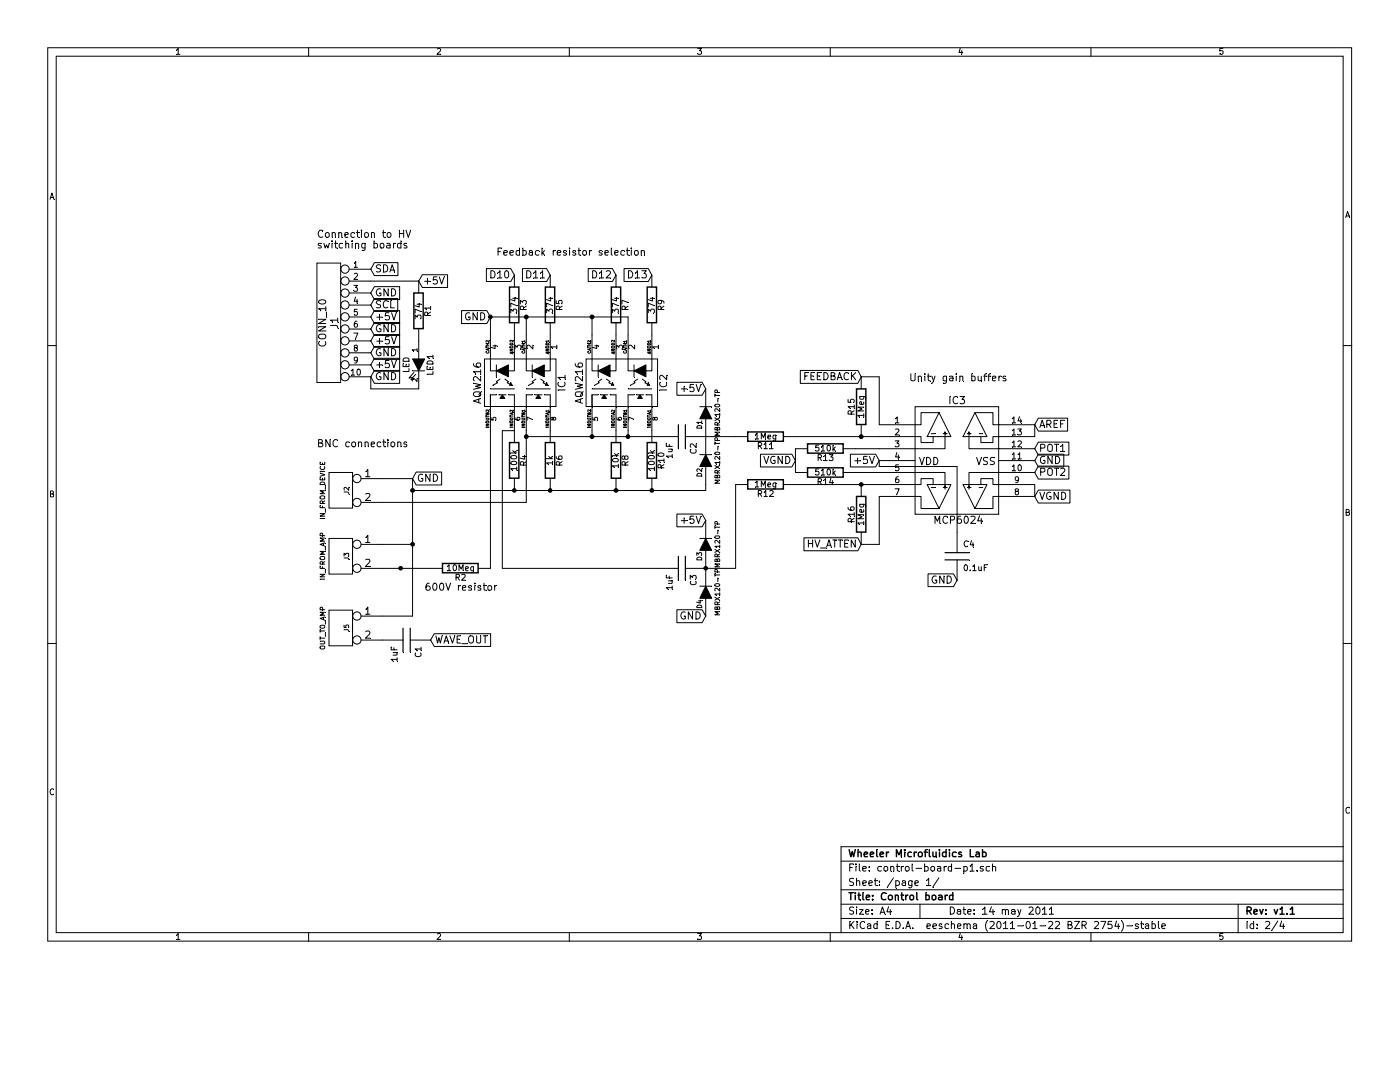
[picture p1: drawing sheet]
EESchema Schematic File Version 2  date 5/13/2011 9:02:28 PM
LIBS:power
LIBS:device
LIBS:transistors
LIBS:conn
LIBS:linear
LIBS:regul
LIBS:74xx
LIBS:cmos4000
LIBS:adc-dac
LIBS:memory
LIBS:xilinx
LIBS:special
LIBS:microcontrollers
LIBS:dsp
LIBS:microchip
LIBS:analog_switches
LIBS:motorola
LIBS:texas
LIBS:intel
LIBS:audio
LIBS:interface
LIBS:digital-audio
LIBS:philips
LIBS:display
LIBS:cypress
LIBS:siliconi
LIBS:opto
LIBS:atmel
LIBS:contrib
LIBS:valves
LIBS:wheelerlab
LIBS:control-board-cache
EELAYER 25  0
EELAYER END
$Descr A4 11700 8267
encoding utf-8
Sheet 2 4
Title "Control board"
Date "14 may 2011"
Rev "v1.1"
Comp "Wheeler Microfluidics Lab"
Comment1 ""
Comment2 ""
Comment3 ""
Comment4 ""
$EndDescr
Wire Wire Line
	3450 5150 3450 4000
Wire Wire Line
	8000 4450 8000 3900
Wire Wire Line
	8000 3900 7350 3900
Wire Wire Line
	7350 3900 7350 3850
Wire Wire Line
	3100 2350 3500 2350
Wire Wire Line
	3100 3150 3100 3250
Wire Wire Line
	6150 3650 5900 3650
Wire Wire Line
	3200 4200 4400 4200
Wire Wire Line
	5500 4750 4200 4750
Wire Wire Line
	4200 4750 4200 3600
Wire Wire Line
	4400 4200 4400 3600
Wire Wire Line
	4200 3600 4300 3600
Wire Wire Line
	4400 3650 5500 3650
Wire Wire Line
	7350 3550 7350 3150
Wire Wire Line
	7350 3150 7200 3150
Wire Wire Line
	6650 3750 6650 3950
Wire Wire Line
	5250 2650 4100 2650
Wire Wire Line
	8650 4050 8650 4150
Connection ~ 4100 2650
Connection ~ 4300 4100
Connection ~ 3450 4550
Wire Wire Line
	3200 4550 3450 4550
Connection ~ 4400 2650
Wire Wire Line
	4400 2650 4400 2800
Wire Wire Line
	5250 2650 5250 2800
Wire Wire Line
	4100 2650 4100 2800
Connection ~ 4950 3650
Wire Wire Line
	4950 3650 4950 3600
Connection ~ 4600 4100
Connection ~ 5150 4100
Wire Wire Line
	5250 3650 5250 3600
Connection ~ 4400 3650
Connection ~ 5250 3650
Connection ~ 7200 3650
Wire Wire Line
	6650 3650 7350 3650
Wire Wire Line
	4950 2650 4950 2800
Connection ~ 4950 2650
Wire Wire Line
	3450 5150 3200 5150
Wire Wire Line
	3450 4000 3200 4000
Wire Wire Line
	7150 3750 7350 3750
Wire Wire Line
	5900 4050 5900 4100
Connection ~ 5450 4100
Wire Wire Line
	7150 3950 7350 3950
Wire Wire Line
	7200 4550 7350 4550
Wire Wire Line
	7350 4550 7350 4150
Connection ~ 5900 4750
Wire Wire Line
	6650 4050 7350 4050
Connection ~ 7200 4050
Wire Wire Line
	5900 4750 6150 4750
Wire Wire Line
	4100 3600 4100 4750
Wire Wire Line
	8650 3550 8650 3650
Wire Wire Line
	6150 4750 6150 4050
Wire Wire Line
	3100 3250 3500 3250
Wire Wire Line
	3600 4750 3200 4750
Wire Wire Line
	5900 4100 3450 4100
Connection ~ 3450 4100
Connection ~ 3350 4750
Text GLabel 3600 5350 2    60   Input ~ 0
WAVE_OUT
Text Notes 2650 3750 0    60   ~ 0
BNC connections
Text GLabel 8650 3950 2    60   Input ~ 0
POT2
Text GLabel 8650 3750 2    60   Input ~ 0
POT1
Text Notes 3550 4950 0    60   ~ 0
600V resistor
Text GLabel 5450 2300 0    60   Input ~ 0
D13
Text GLabel 5150 2300 0    60   Input ~ 0
D12
Text GLabel 4600 2300 0    60   Input ~ 0
D11
Text GLabel 4300 2300 0    60   Input ~ 0
D10
Text GLabel 6650 3850 0    60   Input ~ 0
VGND
Text GLabel 7350 3850 0    60   Input ~ 0
+5V
Text GLabel 4100 2650 0    60   Input ~ 0
GND
Text GLabel 3100 3150 2    60   Input ~ 0
GND
Text GLabel 3100 2950 2    60   Input ~ 0
GND
Text GLabel 3100 2750 2    60   Input ~ 0
GND
Text GLabel 3100 3050 2    60   Input ~ 0
+5V
Text GLabel 3100 2850 2    60   Input ~ 0
+5V
Text GLabel 3100 2650 2    60   Input ~ 0
+5V
Text GLabel 8650 3850 2    60   Input ~ 0
GND
Text GLabel 8650 4150 2    60   Input ~ 0
VGND
Text GLabel 8650 3550 2    60   Input ~ 0
AREF
Text GLabel 8000 4850 0    60   Input ~ 0
GND
Text GLabel 7200 4550 0    60   Input ~ 0
HV_ATTEN
Text GLabel 7200 3150 0    60   Input ~ 0
FEEDBACK
Text GLabel 5900 5150 0    60   Input ~ 0
GND
Text GLabel 5900 4350 0    60   Input ~ 0
+5V
Text GLabel 5900 3250 0    60   Input ~ 0
+5V
Text GLabel 3450 4000 2    60   Input ~ 0
GND
Text GLabel 3100 2550 2    60   Input ~ 0
SCL
Text GLabel 3100 2450 2    60   Input ~ 0
GND
Text GLabel 3500 2350 2    60   Input ~ 0
+5V
Text GLabel 3100 2250 2    60   Input ~ 0
SDA
Text Notes 4150 2150 0    60   ~ 0
Feedback resistor selection
$Comp
L R R16
U 1 1
P 7200 4300
F 0 "R16" V 7280 4300 50  0000 C CNN
F 1 "1Meg" V 7200 4300 50  0000 C CNN
	1    7200 4300
	-1   0    0    1   
$EndComp
$Comp
L R R12
U 1 1
P 6400 4050
F 0 "R12" V 6480 4050 50  0000 C CNN
F 1 "1Meg" V 6400 4050 50  0000 C CNN
	1    6400 4050
	0    1    1    0   
$EndComp
$Comp
L R R14
U 1 1
P 6900 3950
F 0 "R14" V 6980 3950 50  0000 C CNN
F 1 "510k" V 6900 3950 50  0000 C CNN
	1    6900 3950
	0    1    1    0   
$EndComp
$Comp
L DIODE D3
U 1 1
P 5900 4550
F 0 "D3" H 5800 4600 40  0000 C CNN
F 1 "MBRX120-TP" H 5900 4450 40  0000 C CNN
	1    5900 4550
	0    -1   -1   0   
$EndComp
$Comp
L DIODE D4
U 1 1
P 5900 4950
F 0 "D4" H 5800 5000 40  0000 C CNN
F 1 "MBRX120-TP" H 5900 4850 40  0000 C CNN
	1    5900 4950
	0    -1   -1   0   
$EndComp
$Comp
L R R4
U 1 1
P 4300 3850
F 0 "R4" V 4380 3850 50  0000 C CNN
F 1 "100k" V 4300 3850 50  0000 C CNN
	1    4300 3850
	1    0    0    -1  
$EndComp
$Comp
L MCP6024 IC3
U 1 1
P 8000 3850
F 0 "IC3" H 8000 4350 60  0000 C CNN
F 1 "MCP6024" H 8010 3350 60  0000 C CNN
	1    8000 3850
	1    0    0    -1  
$EndComp
Text Notes 7600 3200 0    60   ~ 0
Unity gain buffers
Text Notes 2650 2000 0    60   ~ 0
Connection to HV\nswitching boards
$Comp
L R R5
U 1 1
P 4600 2550
F 0 "R5" V 4680 2550 50  0000 C CNN
F 1 "374" V 4600 2550 50  0000 C CNN
	1    4600 2550
	1    0    0    -1  
$EndComp
$Comp
L R R7
U 1 1
P 5150 2550
F 0 "R7" V 5230 2550 50  0000 C CNN
F 1 "374" V 5150 2550 50  0000 C CNN
	1    5150 2550
	1    0    0    -1  
$EndComp
$Comp
L R R9
U 1 1
P 5450 2550
F 0 "R9" V 5530 2550 50  0000 C CNN
F 1 "374" V 5450 2550 50  0000 C CNN
	1    5450 2550
	1    0    0    -1  
$EndComp
$Comp
L R R3
U 1 1
P 4300 2550
F 0 "R3" V 4380 2550 50  0000 C CNN
F 1 "374" V 4300 2550 50  0000 C CNN
	1    4300 2550
	1    0    0    -1  
$EndComp
$Comp
L C C4
U 1 1
P 8000 4650
F 0 "C4" H 8050 4750 50  0000 L CNN
F 1 "0.1uF" H 8050 4550 50  0000 L CNN
	1    8000 4650
	1    0    0    -1  
$EndComp
$Comp
L DIODE D2
U 1 1
P 5900 3850
F 0 "D2" H 5800 3900 40  0000 C CNN
F 1 "MBRX120-TP" H 5900 3750 40  0000 C CNN
	1    5900 3850
	0    -1   -1   0   
$EndComp
$Comp
L DIODE D1
U 1 1
P 5900 3450
F 0 "D1" H 5800 3500 40  0000 C CNN
F 1 "MBRX120-TP" H 5900 3350 40  0000 C CNN
	1    5900 3450
	0    -1   -1   0   
$EndComp
$Comp
L C C1
U 1 1
P 3400 5350
F 0 "C1" H 3450 5450 50  0000 L CNN
F 1 "1uF" H 3450 5250 50  0000 L CNN
	1    3400 5350
	0    1    1    0   
$EndComp
$Comp
L C C2
U 1 1
P 5700 3650
F 0 "C2" H 5750 3750 50  0000 L CNN
F 1 "1uF" H 5750 3550 50  0000 L CNN
	1    5700 3650
	0    1    1    0   
$EndComp
$Comp
L C C3
U 1 1
P 5700 4750
F 0 "C3" H 5750 4850 50  0000 L CNN
F 1 "1uF" H 5750 4650 50  0000 L CNN
	1    5700 4750
	0    1    1    0   
$EndComp
$Comp
L R R13
U 1 1
P 6900 3750
F 0 "R13" V 6980 3750 50  0000 C CNN
F 1 "510k" V 6900 3750 50  0000 C CNN
	1    6900 3750
	0    1    1    0   
$EndComp
$Comp
L R R15
U 1 1
P 7200 3400
F 0 "R15" V 7280 3400 50  0000 C CNN
F 1 "1Meg" V 7200 3400 50  0000 C CNN
	1    7200 3400
	-1   0    0    1   
$EndComp
$Comp
L R R11
U 1 1
P 6400 3650
F 0 "R11" V 6480 3650 50  0000 C CNN
F 1 "1Meg" V 6400 3650 50  0000 C CNN
	1    6400 3650
	0    1    1    0   
$EndComp
$Comp
L R R8
U 1 1
P 5150 3850
F 0 "R8" V 5230 3850 50  0000 C CNN
F 1 "10k" V 5150 3850 50  0000 C CNN
	1    5150 3850
	1    0    0    -1  
$EndComp
$Comp
L R R10
U 1 1
P 5450 3850
F 0 "R10" V 5530 3850 50  0000 C CNN
F 1 "100k" V 5450 3850 50  0000 C CNN
	1    5450 3850
	1    0    0    -1  
$EndComp
$Comp
L R R6
U 1 1
P 4600 3850
F 0 "R6" V 4680 3850 50  0000 C CNN
F 1 "1k" V 4600 3850 50  0000 C CNN
	1    4600 3850
	1    0    0    -1  
$EndComp
$Comp
L AQW280 IC2
U 1 1
P 5200 3200
F 0 "IC2" H 5200 3550 60  0000 C CNN
F 1 "AQW216" H 5200 2845 60  0000 C CNN
	1    5200 3200
	0    1    1    0   
$EndComp
$Comp
L AQW280 IC1
U 1 1
P 4350 3200
F 0 "IC1" H 4350 3550 60  0000 C CNN
F 1 "AQW216" H 4350 2845 60  0000 C CNN
	1    4350 3200
	0    1    1    0   
$EndComp
$Comp
L R R2
U 1 1
P 3850 4750
F 0 "R2" V 3930 4750 50  0000 C CNN
F 1 "10Meg" V 3850 4750 50  0000 C CNN
	1    3850 4750
	0    1    1    0   
$EndComp
$Comp
L LED LED1
U 1 1
P 3500 3050
F 0 "LED1" H 3500 3150 50  0000 C CNN
F 1 "LED" H 3500 2950 50  0000 C CNN
	1    3500 3050
	0    1    1    0   
$EndComp
$Comp
L R R1
U 1 1
P 3500 2600
F 0 "R1" V 3580 2600 50  0000 C CNN
F 1 "374" V 3500 2600 50  0000 C CNN
	1    3500 2600
	1    0    0    -1  
$EndComp
$Comp
L CONN_10 J1
U 1 1
P 2750 2700
F 0 "J1" V 2700 2700 60  0000 C CNN
F 1 "CONN_10" V 2800 2700 60  0000 C CNN
	1    2750 2700
	-1   0    0    -1  
$EndComp
$Comp
L CONN_2 J2
U 1 1
P 2850 4100
F 0 "J2" V 2800 4100 40  0000 C CNN
F 1 "IN_FROM_DEVICE" V 3000 4100 40  0000 C CNN
	1    2850 4100
	-1   0    0    -1  
$EndComp
$Comp
L CONN_2 J5
U 1 1
P 2850 5250
F 0 "J5" V 2800 5250 40  0000 C CNN
F 1 "OUT_TO_AMP" V 3000 5250 40  0000 C CNN
	1    2850 5250
	-1   0    0    -1  
$EndComp
$Comp
L CONN_2 J3
U 1 1
P 2850 4650
F 0 "J3" V 2800 4650 40  0000 C CNN
F 1 "IN_FROM_AMP" V 3000 4650 40  0000 C CNN
	1    2850 4650
	-1   0    0    -1  
$EndComp
$EndSCHEMATC
